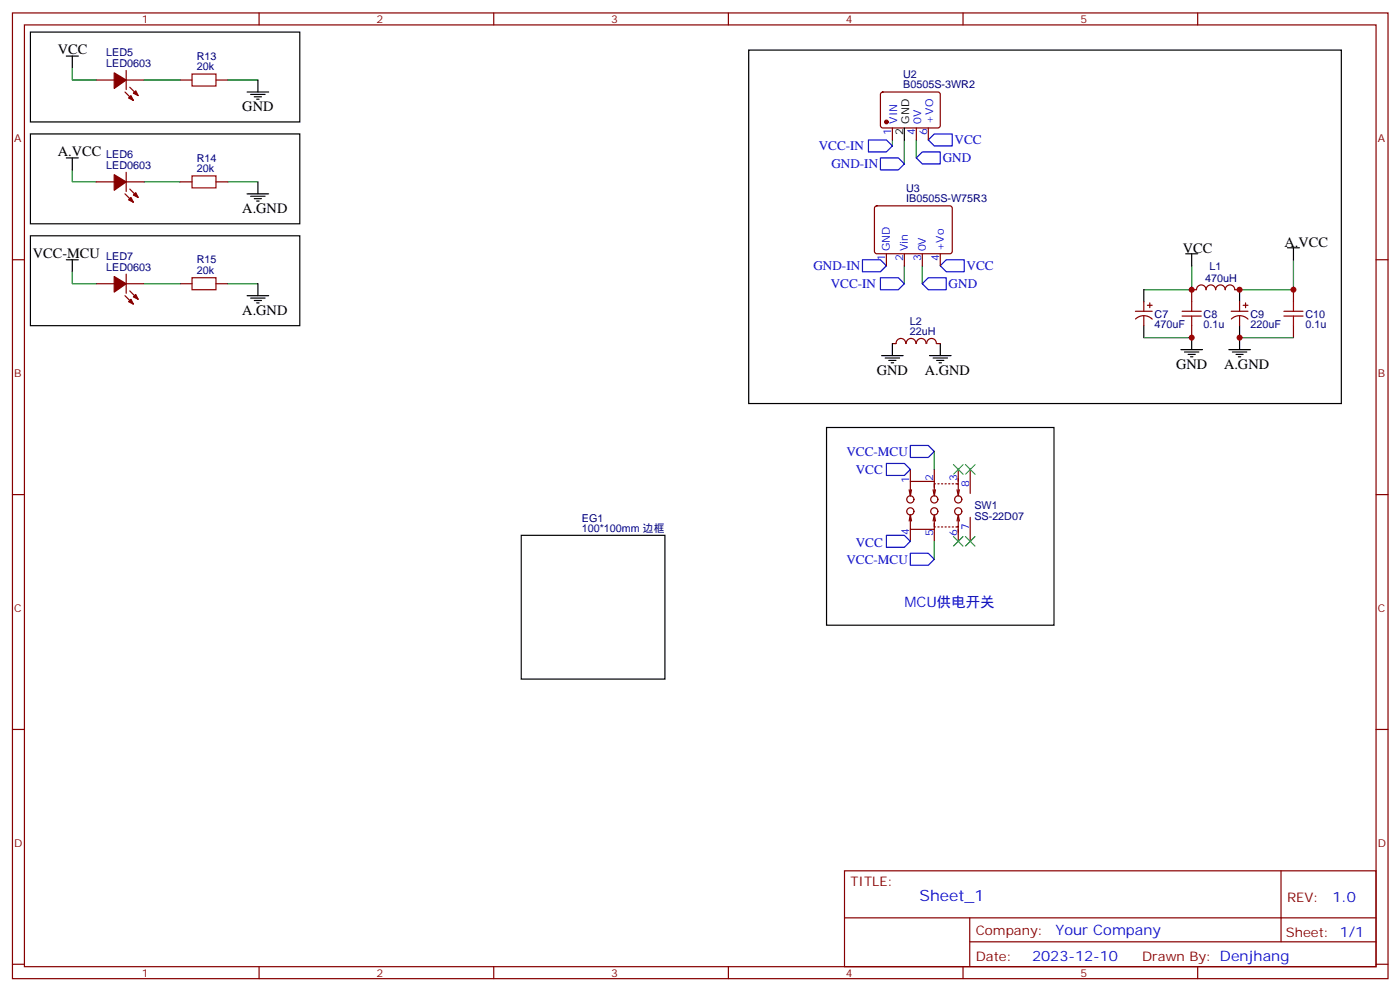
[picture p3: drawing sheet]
<svg xmlns="http://www.w3.org/2000/svg" width="413mm" height="292mm" viewBox="0 0 413 292" stroke-linecap="round" stroke-linejoin="round" font-family="sans-serif">
<g fill="none" stroke="#870000" stroke-width=".35">
<path d="M3.7 3.8h405.3v284.3h-405.3zM7.2 7.3h398.3v277.3h-398.3zM76.3 3.8v3.5M145.5 3.8v3.5M214.6 3.8v3.5M283.8 3.8v3.5M352.9 3.8v3.5M28.4 23.6h5.3M36.8 27.1l2.5 2.5M37.2 20.7v5.7M37.2 23.6h5.3M38.2 25.7l2.5 2.5"/>
<path d="M53.1 23.6h3.5M63.6 23.6h3.6M259.7 27.3l.4-.2h16.5l.5 .7-.1 9.4-.6 .5-16.5-.1-.5-.6v-9.2zM263 37.7v3.5M270 37.7v3.5M273.5 37.7v3.5M28.4 53.6h5.3M36.8 57.1l2.5 2.4M37.2 50.7v5.7M37.2 53.6h5.3M38.2 55.7l2.5 2.4M53.1 53.6h3.5"/>
<path d="M63.6 53.6h3.6M3.7 76.5h3.5M257.9 60.8l.5-.2 21.8 .1 .4 .6-.1 13-.6 .4h-21.8l-.4-.7v-12.7zM261.2 74.7v3.5M266.5 74.7v3.5M271.8 74.7v3.5M277.1 74.7v3.5M405.5 76.5h3.5M28.4 83.5h5.3M36.8 87.1l2.5 2.4M37.2 80.7v5.7M37.2 83.5h5.3"/>
<path d="M38.2 85.7l2.5 2.4M53.1 83.5h3.5M63.6 83.5h3.6M334.6 91.7h4.9M334.6 93.9a3.5 3.5 0 0 1 4.9 .1M337 88.8v2.9M337 93.1v2.8M338.1 89.9h1.4M338.8 89.2v1.4M351.2 95.9v3.5M362.8 91.7h4.9M362.8 93.9a3.5 3.5 0 0 1 4.9 .1"/>
<path d="M365.3 85.3h-1.4a1.41 1.41 0 0 0-1.5-1.4 1.41 1.41 0 0 0-1.4 1.4 1.41 1.41 0 0 0-1.4-1.4 1.41 1.41 0 0 0-1.4 1.4 1.41 1.41 0 0 0-1.4-1.4 1.41 1.41 0 0 0-1.4 1.4 1.41 1.41 0 0 0-1.4-1.4 1.41 1.41 0 0 0-1.4 1.4h-1.4v3.5M365.3 88.8v2.9M365.3 93.1v2.8M366.3 89.9h1.4M367 89.2v1.4M381.1 85.3v3.5M381.1 95.9v3.5M266.9 101.2a1.41 1.41 0 0 0-1.4-1.6 1.41 1.41 0 0 0-1.4 1.6h-1.1M267.1 101.2a1.41 1.41 0 0 1 1.4-1.6 1.41 1.41 0 0 1 1.4 1.6M270 101.2a1.41 1.41 0 0 1 1.4-1.6 1.41 1.41 0 0 1 1.4 1.6M273.1 101.2a1.41 1.41 0 0 1 1.4-1.6 1.41 1.41 0 0 1 1.4 1.6M276 101.2h1.1"/>
<path d="M268.3 138.2v3.5M275.3 138.2v5.3M282.4 138.2v4.4M285.9 138.2v7.1M3.7 145.6h3.5M267.9 144.2l.4 1.8M268.3 151.6v4.3h7M268.3 155.9v3.5M268.3 151.6l.3 1.8M268.3 151.6l-.4 1.8M268.6 144.2l-.3 1.8M275 144.2l.3 1.8 .4-1.8"/>
<path d="M275 153.4l.3-1.8 .4 1.8M275.3 141.7h-7v4.3M275.3 152.3v2.9h.4M275.3 154.1v5.3M275.7 142.5h-.4v2.8M276.4 142.5h.3M276.4 155.2h.3M277.4 142.5h.4M277.4 155.2h.4M278.5 142.5h.3M278.5 155.2h.3M279.5 142.5h.4"/>
<path d="M279.5 155.2h.4M280.6 142.5h.4M280.6 155.2h.4M281.7 142.5h.7v2.8M282 144.2l.4 1.8 .3-1.8M282 153.4l.4-1.8 .3 1.8M282.4 152.3v2.9h-.7M282.4 155v4.4M285.9 152.3v7.1M405.5 145.6h3.5M3.7 214.8h3.5M405.5 214.8h3.5"/>
<path d="M248.8 256.4h156.7v28.2h-156.7zM377.5 256.4v20.9M248.9 270.2h156.5M285.8 277.3h119.6M285.8 270.2v14.2M3.7 283.9h3.5M76.3 284.6v3.5M145.5 284.6v3.5M214.6 284.6v3.5M283.8 284.6v3.5M352.9 284.6v3.5M405.5 283.9h3.5"/>
<circle cx="268.3" cy="150.6" r="1.06"/>
<circle cx="268.3" cy="147" r="1.06"/>
<circle cx="275.3" cy="147" r="1.06"/>
<circle cx="275.3" cy="150.6" r="1.06"/>
<circle cx="282.4" cy="147" r="1.06"/>
<circle cx="282.4" cy="150.6" r="1.06"/>
</g>
<g fill="none" stroke="#000" stroke-width=".35">
<path d="M9 9.5h79.3v26.4h-79.3zM19.5 16.5h3.6M21.3 16.5v3.5M220.6 14.7h174.7v104.1h-174.7zM9 39.4h79.3v26.5h-79.3zM72.8 27.1h6.4M73.9 27.8h4.2M74.9 28.5h2.1M75.6 29.2h.7M76 23.6v3.5M266.5 37.7v3.5M19.5 46.5h3.6"/>
<path d="M21.3 46.5v3.5M72.8 57.1h6.4M73.9 57.8h4.2M74.9 58.5h2.1M75.6 59.2h.7M76 53.6v3.5M9 69.4h79.3v26.5h-79.3zM19.5 76.5h3.6M21.3 76.5v3.5M349.4 74.7h3.5M351.2 74.7v3.5M379.4 73h3.5"/>
<path d="M381.1 73v3.5M72.8 87.1h6.4M73.9 87.8h4.2M74.9 88.5h2.1M75.6 89.2h.7M76 83.5v3.6M337 85.3v3.5M337 95.9v3.5M351.2 99.4v3.5M365.3 85.3v3.5M365.3 95.9v7M259.8 104.7h6.3"/>
<path d="M260.8 105.4h4.3M261.9 106.1h2.1M262.6 106.8h.7M263 101.2v3.5M273.9 104.7h6.3M275 105.4h4.2M276 106.1h2.1M276.7 106.8h.7M277.1 101.2v3.5M348 102.9h6.3M349 103.6h4.3M350.1 104.4h2.1"/>
<path d="M350.8 105.1h.7M362.1 102.9h6.3M363.1 103.6h4.3M364.2 104.4h2.1M364.9 105.1h.7M243.6 125.9h67v58.2h-67zM153.6 157.6h42.3v42.4h-42.3z"/>
</g>
<g fill="#870000" stroke="#870000" stroke-width=".35">
<path d="M33.7 21.4l3.5 2.2-3.5 2.4z"/>
<path d="M38.6 28.2l.7 1.4-1.4-.7z"/>
<path d="M40 26.7l.7 1.5-1.4-.8z"/>
<path d="M33.7 51.4l3.5 2.2-3.5 2.4z"/>
<path d="M38.6 58.1l.7 1.4-1.4-.7z"/>
<path d="M39.3 57.4l.7-.7 .7 1.4z"/>
<path d="M33.7 81.4l3.5 2.1-3.5 2.5z"/>
<path d="M37.9 88.8l.7-.7 .7 1.4z"/>
<path d="M39.3 87.4l.7-.7 .7 1.4z"/>
<circle cx="261.2" cy="35.9" r=".53"/>
</g>
<path d="M56.6 21.8h7v3.5h-7zM56.6 51.8h7v3.5h-7zM56.6 81.8h7v3.5h-7zM348.3 93.1h5.7M348.3 91.7h5.7M351.2 88.8v2.9M351.2 93.1v2.8M378.3 93.1h5.7M378.3 91.7h5.7M381.1 88.8v2.9M381.1 93.1v2.8" fill="none" stroke="#a10000" stroke-width=".35"/>
<g fill="none" stroke="#008700" stroke-width=".35">
<path d="M21.3 20v3.6h7.1M42.5 23.6h10.6M67.2 23.6h8.8M21.3 50v3.6h7.1M42.5 53.6h10.6M67.2 53.6h8.8M263 41.2v1.8M266.5 41.2v7.1M270 41.2v5.3M266.5 78.2v5.3M271.8 78.2v5.3M351.2 78.2v7.1h-14.2"/>
<path d="M381.1 76.5v8.8h-15.8M21.3 80v3.5h7.1M42.5 83.5h10.6M67.2 83.5h8.8M337 99.4h14.2M365.3 99.4h15.8M275.3 132.9v5.3M275.3 159.4v5.3"/>
</g>
<path d="M281 136.8l2.8 2.8M283.8 136.8l-2.8 2.8M284.5 136.8l2.8 2.8M287.3 136.8l-2.8 2.8M281 158l2.8 2.8M283.8 158l-2.8 2.8M284.5 158l2.8 2.8M287.3 158l-2.8 2.8" fill="none" stroke="#3c3" stroke-width=".35"/>
<path d="M255.9 41.2h5.3l1.8 1.8-1.8 1.7h-5.3zM259.4 46.5h5.3l1.8 1.8-1.8 1.7h-5.3zM270 46.5l1.8-1.8h5.3v3.6h-5.3zM273.5 41.2l1.8-1.8h5.3v3.6h-5.3zM254.1 76.5h5.3l1.8 1.7-1.8 1.8h-5.3zM277.1 78.2l1.7-1.7h5.3v3.5h-5.3zM259.4 81.8h5.3l1.8 1.7-1.8 1.8h-5.3zM271.8 83.5l1.7-1.7h5.3v3.5h-5.3zM261.2 136.5h5.3l1.8 1.7-1.8 1.8h-5.3zM268.3 131.2h5.2l1.8 1.7-1.8 1.8h-5.2zM261.2 157.6h5.3l1.8 1.8-1.8 1.7h-5.3zM268.3 162.9h5.2l1.8 1.8-1.8 1.7h-5.2z" fill="none" stroke="#00f" stroke-width=".35"/>
<g fill="#c00">
<circle cx="351.2" cy="85.3" r=".88"/>
<circle cx="351.2" cy="99.4" r=".88"/>
<circle cx="365.3" cy="85.3" r=".88"/>
<circle cx="381.1" cy="85.3" r=".88"/>
<circle cx="365.3" cy="99.4" r=".88"/>
</g>
<text font-size="4.6" fill="#00f" x="270.9" y="265.4">Sheet_1</text>
<g font-size="4.2">
<text x="17.1" y="15.8">VCC</text>
<text x="71.4" y="32.7">GND</text>
<text x="17.1" y="45.8">A.VCC</text>
<text x="71.4" y="62.7">A.GND</text>
<text x="9.7" y="76.1">VCC-MCU</text>
<text x="348.5" y="74.4">VCC</text>
<text x="378.5" y="72.6">A.VCC</text>
<text x="71.4" y="92.7">A.GND</text>
<text x="258.4" y="110.3">GND</text>
<text x="272.5" y="110.3">A.GND</text>
<text x="346.6" y="108.6">GND</text>
<text x="360.7" y="108.6">A.GND</text>
</g>
<g font-size="4.2" fill="#00f">
<text x="266.5" y="178.8">MCU供电开关</text>
<text x="392.6" y="265.7">1.0</text>
<text x="311" y="275.2">Your Company</text>
<text x="304.1" y="283">2023-12-10</text>
</g>
<g font-size="3.9" fill="#00f">
<text x="241.3" y="44.2">VCC-IN</text>
<text x="277.8" y="47.7">GND</text>
<text x="281.3" y="42.5">VCC</text>
<text x="245" y="49.5">GND-IN</text>
<text x="239.7" y="79.5">GND-IN</text>
<text x="284.8" y="79.5">VCC</text>
<text x="244.8" y="84.7">VCC-IN</text>
<text x="279.5" y="84.7">GND</text>
<text x="249.4" y="134.3">VCC-MCU</text>
<text x="252.2" y="139.5">VCC</text>
<text x="252.2" y="160.9">VCC</text>
<text x="249.4" y="166.1">VCC-MCU</text>
</g>
<g font-size="3.9" fill="#800">
<text x="250.6" y="261">TITLE:</text>
<text x="379.2" y="265.7">REV:</text>
<text x="287.5" y="275.2">Company:</text>
<text x="378.9" y="275.8">Sheet: 1/1</text>
<text x="287.5" y="282.9">Date:</text>
<text x="336.6" y="282.9">Drawn By: Denjhang</text>
</g>
<g font-size="3.2" fill="#800">
<text x="41.8" y="6.8">1</text>
<text x="110.9" y="6.8">2</text>
<text x="180.1" y="6.8">3</text>
<text x="249.2" y="6.8">4</text>
<text x="318.3" y="6.8">5</text>
<text x="4.2" y="41.9">A</text>
<text x="406" y="41.9">A</text>
<text x="4.2" y="111.1">B</text>
<text x="406" y="111.1">B</text>
<text x="4.2" y="180.2">C</text>
<text x="406" y="180.2">C</text>
<text x="4.2" y="249.3">D</text>
<text x="406" y="249.3">D</text>
<text x="41.8" y="287.6">1</text>
<text x="110.9" y="287.6">2</text>
<text x="180.1" y="287.6">3</text>
<text x="249.2" y="287.6">4</text>
<text x="318.3" y="287.6">5</text>
</g>
<g font-size="3.2" fill="#000080">
<text x="31.3" y="16.5">LED5</text>
<text x="58" y="17.6">R13</text>
<text x="31.3" y="19.7">LED0603</text>
<text x="58" y="20.7">20k</text>
<text x="266.1" y="22.9">U2</text>
<text x="266.1" y="26">B0505S-3WR2</text>
<text x="31.3" y="46.5">LED6</text>
<text x="58" y="47.6">R14</text>
<text x="31.3" y="49.7">LED0603</text>
<text x="58" y="50.7">20k</text>
<text x="267" y="59.5">IB0505S-W75R3</text>
<text x="267" y="56.4">U3</text>
<text x="31.3" y="76.5">LED7</text>
<text x="58" y="77.5">R15</text>
<text x="31.3" y="79.7">LED0603</text>
<text x="58" y="80.7">20k</text>
<text x="355.1" y="82.9">470uH</text>
<text x="356.4" y="79.6">L1</text>
<text x="268.1" y="95.6">L2</text>
<text x="340.2" y="93.5">C7</text>
<text x="354.7" y="93.5">C8</text>
<text x="368.5" y="93.5">C9</text>
<text x="384.7" y="93.5">C10</text>
<text x="268.1" y="98.6">22uH</text>
<text x="340.2" y="96.7">470uF</text>
<text x="354.7" y="96.7">0.1u</text>
<text x="368.5" y="96.7">220uF</text>
<text x="384.7" y="96.7">0.1u</text>
<text x="287.1" y="149.9">SW1</text>
<text x="171.4" y="153.6">EG1</text>
<text x="287.1" y="153.1">SS-22D07</text>
<text x="171.4" y="156.6">100*100mm 边框</text>
</g>
<g font-size="3.2" fill="#00f">
<text x="262.6" y="39.9" transform="rotate(-90 262.6 39.9)">1</text>
<text x="264.4" y="36.4" transform="rotate(-90 264.4 36.4)">VIN</text>
<text x="269.7" y="39.9" transform="rotate(-90 269.7 39.9)">4</text>
<text x="271.4" y="36.4" transform="rotate(-90 271.4 36.4)">0V</text>
<text x="273.2" y="39.9" transform="rotate(-90 273.2 39.9)">6</text>
<text x="275" y="36.4" transform="rotate(-90 275 36.4)">+VO</text>
<text x="260.8" y="76.7" transform="rotate(-90 260.8 76.7)">1</text>
<text x="262.3" y="74" transform="rotate(-90 262.3 74)">GND</text>
<text x="266.1" y="76.7" transform="rotate(-90 266.1 76.7)">2</text>
<text x="267.5" y="74" transform="rotate(-90 267.5 74)">Vin</text>
<text x="271.4" y="76.7" transform="rotate(-90 271.4 76.7)">3</text>
<text x="272.8" y="74" transform="rotate(-90 272.8 74)">0V</text>
<text x="276.7" y="76.7" transform="rotate(-90 276.7 76.7)">4</text>
<text x="278.1" y="74" transform="rotate(-90 278.1 74)">+Vo</text>
<text x="267.9" y="142.1" transform="rotate(-90 267.9 142.1)">1</text>
<text x="275" y="141.7" transform="rotate(-90 275 141.7)">2</text>
<text x="282" y="141.7" transform="rotate(-90 282 141.7)">3</text>
<text x="285.5" y="143.5" transform="rotate(-90 285.5 143.5)">8</text>
<text x="267.9" y="157.5" transform="rotate(-90 267.9 157.5)">4</text>
<text x="275" y="157.9" transform="rotate(-90 275 157.9)">5</text>
<text x="282" y="157.9" transform="rotate(-90 282 157.9)">6</text>
<text x="285.5" y="156.1" transform="rotate(-90 285.5 156.1)">7</text>
</g>
<g font-size="3.2">
<text x="266.1" y="39.9" transform="rotate(-90 266.1 39.9)">2</text>
<text x="267.9" y="36.4" transform="rotate(-90 267.9 36.4)">GND</text>
</g>
</svg>
